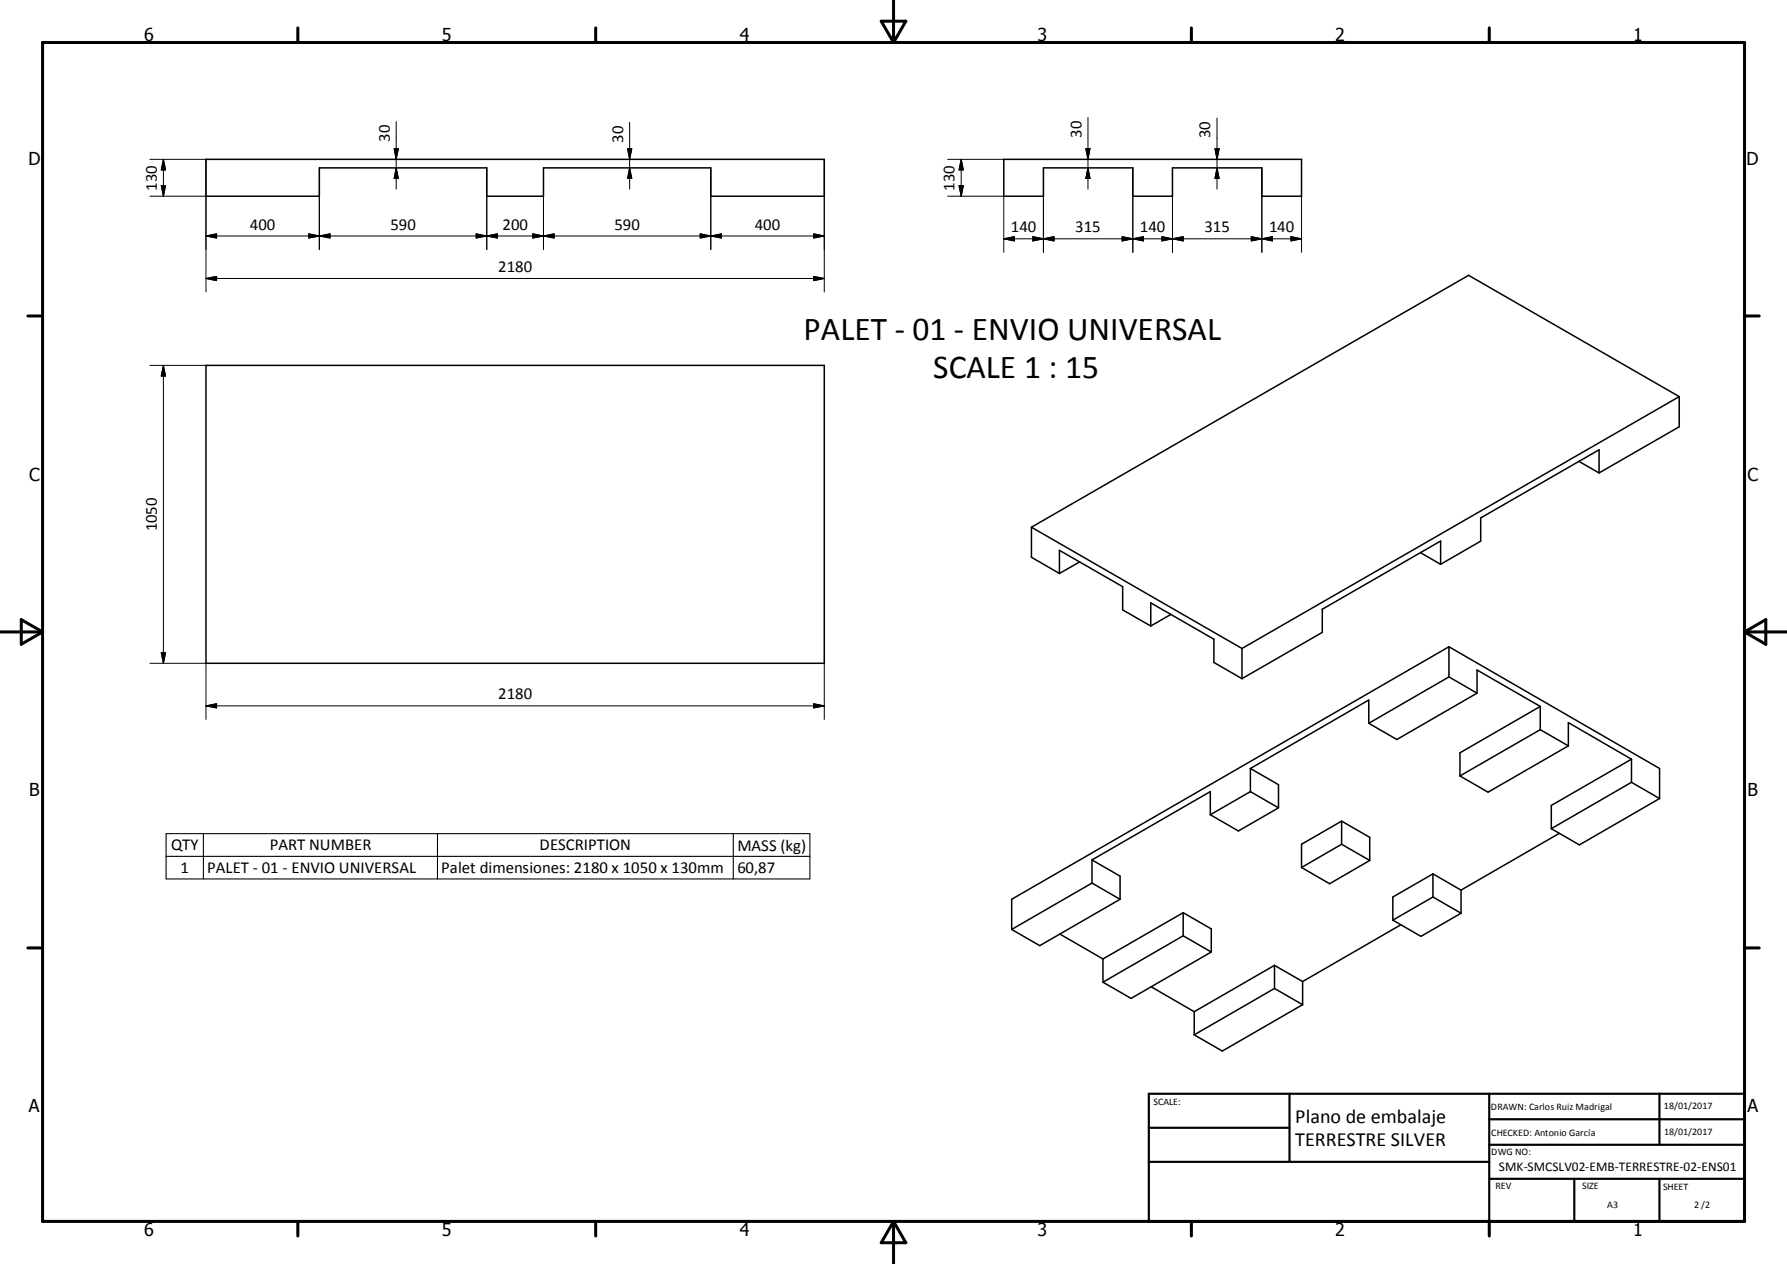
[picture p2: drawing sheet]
<svg xmlns="http://www.w3.org/2000/svg" width="420mm" height="297mm" viewBox="0 0 420 297" stroke-linecap="round" stroke-linejoin="round" font-family="sans-serif">
<g fill="none" stroke="#000" stroke-width=".36">
<path d="M48.4 37.4h145.3v8.7h-26.6v-6.7h-39.4v6.7h-13.3v-6.7h-39.3v6.7h-26.7zM235.9 37.4h70v8.7h-9.3v-6.7h-21v6.7h-9.3v-6.7h-21v6.7h-9.4zM48.4 85.9h145.3v70h-145.3zM394.7 93.2l-102.8 59.2M394.7 93.2l-49.5-28.5-102.8 59.2M394.7 93.2v7.1l-18.8 10.8M371.1 108.4l4.8 2.7M375.9 111.1v-5.4l-27.9 16v5.5l-9.4 5.4M242.4 123.9l49.5 28.5M242.4 123.9v7l6.6 3.9M249 134.8v-5.5l14.9 8.6v5.4l6.6 3.8M253.8 132l-4.8 2.8"/>
<path d="M333.9 129.9l4.7 2.7M338.6 132.6v-5.5l-27.8 16.1v5.4l-18.9 10.9M270.5 147.1v-5.4l14.8 8.5v5.5l6.6 3.8M275.2 144.4l-4.7 2.7M291.9 152.4v7.1M340.6 152l-102.8 59.3v7.1M340.6 152l49.5 28.6v7M340.6 159.1l-18.9 10.9M340.6 159.1l6.6 3.8M340.6 152v7.1M321.7 170v-5.5l-27.8 16.1M347.2 162.9v-5.5l14.8 8.6"/>
<path d="M347.2 162.9l-18.9 10.9-6.6-3.8M362 166l-18.8 10.9v5.4M362 171.5l6.6 3.8M362 166v5.5M362 171.5l-18.8 10.8M368.6 175.3v-5.5l14.9 8.6M368.6 175.3l-18.8 10.8-6.6-3.8M383.5 178.4l-18.9 10.9v5.4M383.5 178.4v5.4M284.5 191.4v-5.4l-27.8 16.1M293.9 180.6l6.6 3.8v5.4M293.9 186l6.6 3.8"/>
<path d="M293.9 180.6v5.4M293.9 186l-9.4 5.4M300.5 189.8l-9.4 5.5-6.6-3.9M315.3 192.9l-9.4 5.5v5.4M315.3 192.9l6.7 3.9v5.4M315.3 198.4l6.7 3.8M315.3 192.9v5.5M315.3 198.4l-9.4 5.4M366.5 195.8l-23.1 13.4M383.5 183.8l-18.9 10.9M383.5 183.8l6.6 3.8M390.1 187.6l-18.9 10.9-6.6-3.8"/>
<path d="M249.1 219.5l10.2 5.8M256.7 202.1l6.6 3.8v5.4M256.7 207.5l6.6 3.8M256.7 202.1v5.4M256.7 207.5l-18.9 10.9M263.3 211.3l-18.9 10.9-6.6-3.8M278.1 214.5l6.6 3.8v5.4M278.1 214.5l-18.8 10.8M278.1 219.9l6.6 3.8M278.1 214.5v5.4M278.1 219.9l-18.8 10.9M322 202.2l-9.5 5.5-6.6-3.9"/>
<path d="M329.3 217.3l-23.1 13.3M336.8 205.3l6.6 3.9M336.8 205.3l-9.4 5.5v5.4M336.8 210.8l6.6 3.8M336.8 205.3v5.5M336.8 210.8l-9.4 5.4M343.4 214.6l-9.4 5.4-6.6-3.8M343.4 209.2v5.4M259.3 225.3v5.5M270.6 231.9l10.1 5.8M280.7 237.7v5.5M284.7 223.7l-18.8 10.9-6.6-3.8"/>
<path d="M299.6 226.8l-18.9 10.9M299.6 226.8l6.6 3.8M299.6 232.3l6.6 3.8M299.6 226.8v5.5M299.6 232.3l-18.9 10.9M306.2 236.1l-18.9 10.9-6.6-3.8M306.2 230.6v5.5"/>
</g>
<g fill="none" stroke="#000" stroke-width=".71">
<path d="M10 10h400v277h-400zM70 6.6v3.4M140 6.6v3.4M207.1 5h5.8l-2.9 5zM210 0v10M280 6.6v3.4M350 6.6v3.4M6.6 74.2h3.4M410 74.2h3.5M0 148.5h10M5 145.6l5 2.9-5 2.9zM410 148.5h10.1"/>
<path d="M410 148.5l5.1-2.9v5.8zM6.6 222.7h3.4M410 222.7h3.5M70 287v3.4M140 287v3.4M210 287v10M210 287l2.9 5h-5.8zM280 287v3.4M350 287v3.4"/>
</g>
<path d="M270 257h140v30h-140zM303.1 257v16M350 257v30M390.1 257v12M270 265h33.1M270 273h80M350 277h60M350 269h60M350 263h60M370 277v10M390.1 277v10" fill="none" stroke="#000" stroke-width=".51"/>
<path d="M39 195.9h151.4v10.6h-151.4zM47.8 195.9v10.6M102.8 195.9v10.6M172.4 195.9v10.6M39 201.2h151.4" fill="none" stroke="#000" stroke-width=".25"/>
<g fill="none" stroke="#000" stroke-width=".24">
<path d="M35.2 37.4h13.2v31.2M38.4 37.4v8.7M38.4 37.4l.5 2.5h-1zM75.1 39.4v19.2M92.6 35h1l-.5 2.4zM93.1 28.6v15.9M93.1 39.4l.5 2.5h-1zM114.4 39.4v19.2M127.7 39.4v19.2M147.5 35h1l-.5 2.4zM148 39.4l.5 2.5h-1zM148 28.7v15.8"/>
<path d="M167.1 39.4v19.2M193.7 37.4v31.2M222.8 37.4h13.1M225.9 37.4l.5 2.5h-1zM225.9 37.4v8.7M245.3 39.4v19.9M255.2 35h1l-.5 2.4zM255.7 39.4l.5 2.5h-1zM255.7 27.6v16.9M266.3 39.4v19.9M275.6 39.4v19.9M285.6 35h1l-.5 2.4z"/>
<path d="M286.1 39.4l.5 2.5h-1zM286.1 27.7v16.8M296.6 39.4v19.9M35.2 46.1h13.2M37.9 43.6h1l-.5 2.5zM48.4 55.5l2.5-.6v1zM48.4 55.5h145.3M72.6 54.9l2.5 .6-2.5 .4zM75.1 55.5l2.5-.6v1zM111.9 54.9l2.5 .6-2.5 .4zM114.4 55.5l2.5-.6v1zM125.2 54.9l2.5 .6-2.5 .4z"/>
<path d="M127.7 55.5l2.5-.6v1zM164.6 54.9l2.5 .6-2.5 .4zM167.1 55.5l2.5-.6v1zM191.3 54.9l2.4 .6-2.4 .4zM222.8 46.1h13.1v13.2M225.4 43.6h1l-.5 2.5zM235.9 56.1h70M235.9 56.1l2.5-.5v1zM242.8 55.6l5 1v-1l-5 1zM263.8 55.6l5 1v-1l-5 1zM273.1 55.6v1l5-1v1zM294.1 55.6l5 1v-1l-5 1z"/>
<path d="M303.4 55.6l2.5 .5-2.5 .5zM305.9 46.1v13.2M48.4 65.4l2.5-.5v1zM48.4 65.4h145.3M191.3 64.9l2.4 .5-2.4 .5zM35.2 85.9h13.2M38.4 85.9v70M38.4 85.9l.5 2.5h-1zM35.2 155.9h13.2v13.1M37.9 153.4h1l-.5 2.5zM193.7 155.9v13.1M48.4 165.9h145.3"/>
<path d="M48.4 165.9l2.5-.5v.9zM191.3 165.4l2.4 .5-2.4 .4z"/>
</g>
<g fill="#000" stroke="#000" stroke-width=".24">
<path d="M38.4 37.4l.5 2.5h-1zM92.6 35h1l-.5 2.4zM147.5 35h1l-.5 2.4zM225.9 37.4l.5 2.5h-1zM255.2 35h1l-.5 2.4zM285.6 35h1l-.5 2.4zM37.9 43.6h1l-.5 2.5zM48.4 55.5l2.5-.6v1zM72.6 54.9l2.5 .6-2.5 .4zM75.1 55.5l2.5-.6v1zM93.1 39.4l.5 2.5h-1zM111.9 54.9l2.5 .6-2.5 .4z"/>
<path d="M114.4 55.5l2.5-.6v1zM125.2 54.9l2.5 .6-2.5 .4zM127.7 55.5l2.5-.6v1zM148 39.4l.5 2.5h-1zM164.6 54.9l2.5 .6-2.5 .4zM167.1 55.5l2.5-.6v1zM191.3 54.9l2.4 .6-2.4 .4zM225.4 43.6h1l-.5 2.5zM235.9 56.1l2.5-.5v1zM242.8 55.6l2.5 .5-2.5 .5zM245.3 56.1l2.5-.5v1zM255.7 39.4l.5 2.5h-1z"/>
<path d="M263.8 55.6l2.5 .5-2.5 .5zM266.3 56.1l2.5-.5v1zM273.1 55.6l2.5 .5-2.5 .5zM275.6 56.1l2.5-.5v1zM286.1 39.4l.5 2.5h-1zM294.1 55.6l2.5 .5-2.5 .5zM296.6 56.1l2.5-.5v1zM303.4 55.6l2.5 .5-2.5 .5zM48.4 65.4l2.5-.5v1zM191.3 64.9l2.4 .5-2.4 .5zM38.4 85.9l.5 2.5h-1zM37.9 153.4h1l-.5 2.5z"/>
<path d="M48.4 165.9l2.5-.5v.9zM191.3 165.4l2.4 .5-2.4 .4z"/>
</g>
<g font-size="7.9">
<text x="188.9" y="79.8">PALET - 01 - ENVIO UNIVERSAL</text>
<text x="219.4" y="88.8">SCALE 1 : 15</text>
</g>
<g font-size="4.7">
<text x="304.5" y="263.9">Plano de embalaje</text>
<text x="304.5" y="269.3">TERRESTRE SILVER</text>
</g>
<g font-size="4.2">
<text x="33.9" y="9.6">6</text>
<text x="103.9" y="9.6">5</text>
<text x="173.9" y="9.6">4</text>
<text x="243.8" y="9.6">3</text>
<text x="313.9" y="9.6">2</text>
<text x="383.9" y="9.6">1</text>
<text x="6.7" y="38.7">D</text>
<text x="410.5" y="38.7">D</text>
<text x="6.9" y="112.9">C</text>
<text x="410.7" y="112.9">C</text>
<text x="6.9" y="187.1">B</text>
<text x="410.7" y="187.1">B</text>
<text x="6.8" y="261.4">A</text>
<text x="410.7" y="261.4">A</text>
<text x="33.9" y="290.4">6</text>
<text x="103.9" y="290.4">5</text>
<text x="173.9" y="290.4">4</text>
<text x="243.8" y="290.4">3</text>
<text x="313.9" y="290.4">2</text>
<text x="383.9" y="290.4">1</text>
</g>
<g font-size="3.9">
<text x="91.6" y="33.4" transform="rotate(-90 91.6 33.4)">30</text>
<text x="146.5" y="33.5" transform="rotate(-90 146.5 33.5)">30</text>
<text x="254.2" y="32.3" transform="rotate(-90 254.2 32.3)">30</text>
<text x="284.5" y="32.5" transform="rotate(-90 284.5 32.5)">30</text>
<text x="36.8" y="44.8" transform="rotate(-90 36.8 44.8)">130</text>
<text x="224.4" y="44.8" transform="rotate(-90 224.4 44.8)">130</text>
<text x="58.8" y="53.9">400</text>
<text x="91.8" y="53.9">590</text>
<text x="118.1" y="53.9">200</text>
<text x="144.4" y="53.9">590</text>
<text x="177.5" y="53.9">400</text>
<text x="237.6" y="54.5">140</text>
<text x="252.7" y="54.5">315</text>
<text x="267.9" y="54.5">140</text>
<text x="283.1" y="54.5">315</text>
<text x="298.3" y="54.5">140</text>
<text x="117.1" y="63.9">2180</text>
<text x="36.8" y="124.9" transform="rotate(-90 36.8 124.9)">1050</text>
<text x="117.1" y="164.3">2180</text>
<text x="40.2" y="199.8">QTY</text>
<text x="63.4" y="199.8">PART NUMBER</text>
<text x="126.8" y="199.8">DESCRIPTION</text>
<text x="173.3" y="199.9">MASS (kg)</text>
<text x="42.4" y="205.1">1</text>
<text x="48.7" y="205.1">PALET - 01 - ENVIO UNIVERSAL</text>
<text x="103.7" y="205.2">Palet dimensiones: 2180 x 1050 x 130mm</text>
<text x="173.3" y="205.1">60,87</text>
</g>
<text font-size="3.1" x="352.3" y="275.3">SMK-SMCSLV02-EMB-TERRESTRE-02-ENS01</text>
<g font-size="2.4">
<text x="271.1" y="259.7">SCALE:</text>
<text x="350.4" y="260.8">DRAWN: Carlos Ruiz Madrigal</text>
<text x="391.1" y="260.6">18/01/2017</text>
<text x="350.5" y="267">CHECKED: Antonio García</text>
<text x="391.2" y="266.7">18/01/2017</text>
<text x="350.5" y="271.4">DWG NO:</text>
<text x="351.5" y="279.3">REV</text>
<text x="371.9" y="279.4">SIZE</text>
<text x="390.9" y="279.6">SHEET</text>
<text x="377.8" y="283.9">A3</text>
<text x="398.2" y="283.8">2 /2</text>
</g>
</svg>
